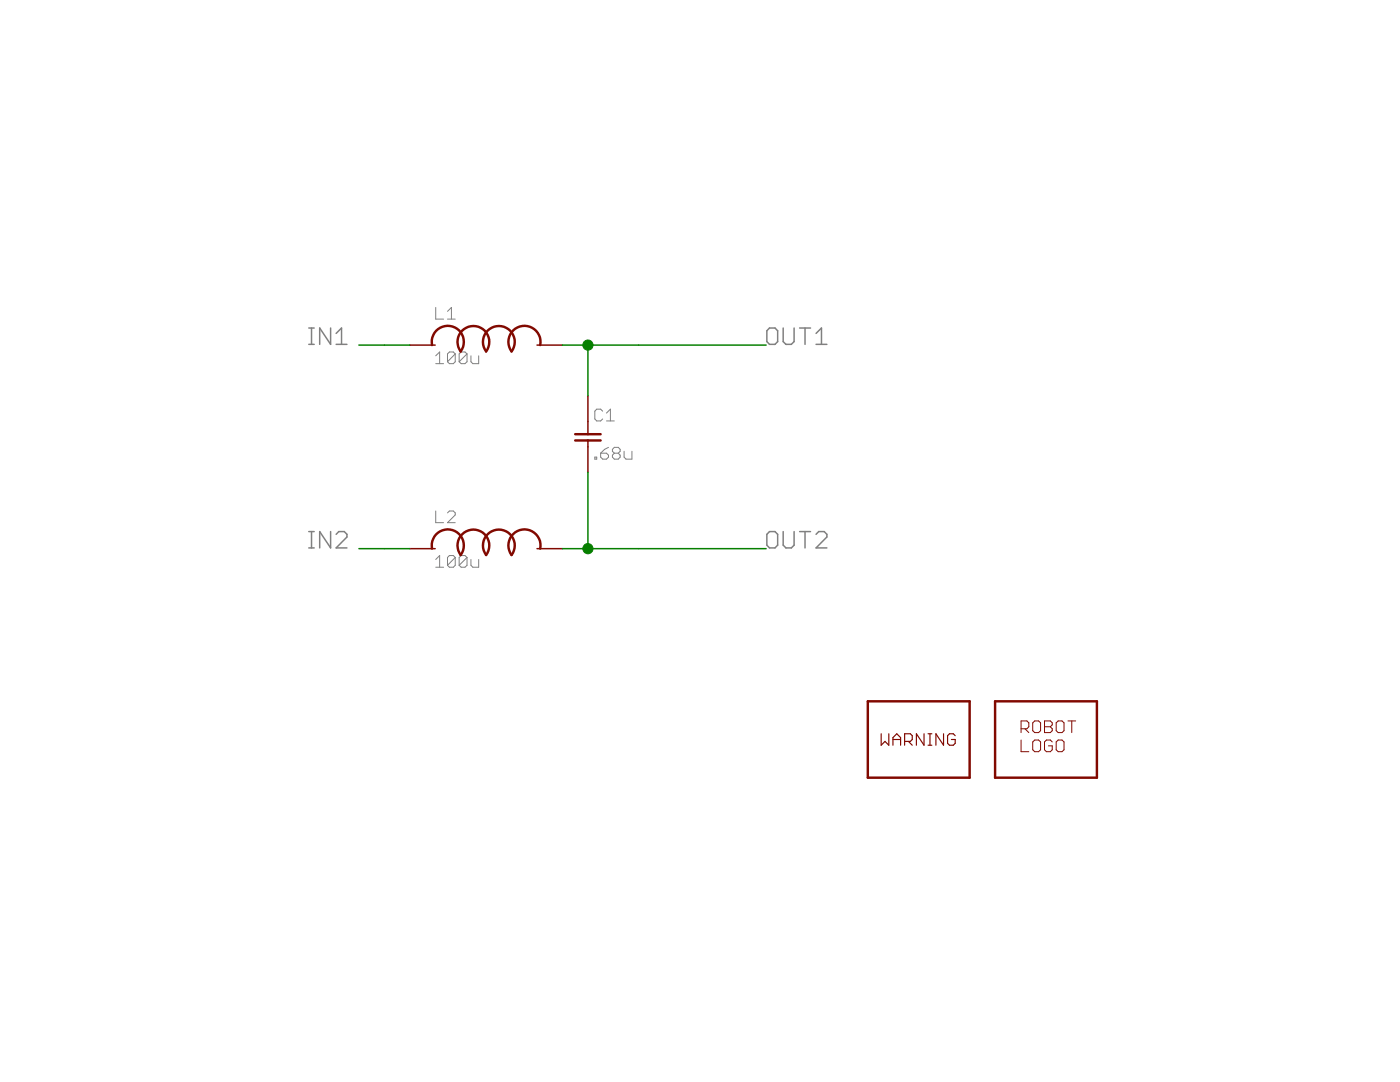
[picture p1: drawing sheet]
<?xml version="1.0" encoding="utf-8"?>
<!DOCTYPE eagle SYSTEM "eagle.dtd">
<eagle version="7.1.0">
<drawing>
<settings>
<setting alwaysvectorfont="yes"/>
<setting verticaltext="up"/>
</settings>
<grid distance="0.1" unitdist="inch" unit="inch" style="lines" multiple="1" display="no" altdistance="0.01" altunitdist="inch" altunit="inch"/>
<schematic xreflabel="%F%N/%S.%C%R" xrefpart="/%S.%C%R">
<libraries>
<library name="jaw">
<symbols>
<symbol name="L">
<pin name="P$1" x="-7.62" y="0" visible="off" length="short" direction="pas" swaplevel="1"/>
<pin name="P$2" x="7.62" y="0" visible="off" length="short" direction="pas" swaplevel="1" rot="R180"/>
<text x="-5.08" y="2.54" size="1.27" layer="95">&gt;NAME</text>
<text x="-5.08" y="-1.905" size="1.27" layer="96">&gt;VALUE</text>
<wire x1="-2.54" y1="-0.635" x2="0" y2="-0.635" width="0.254" layer="94" curve="-253.739795"/>
<wire x1="0" y1="-0.635" x2="2.54" y2="-0.635" width="0.254" layer="94" curve="-253.739795"/>
<wire x1="-2.54" y1="-0.635" x2="-5.3975" y2="0" width="0.254" layer="94" curve="228.17983"/>
<wire x1="2.54" y1="-0.635" x2="5.3975" y2="0" width="0.254" layer="94" curve="-228.17983"/>
</symbol>
<symbol name="C">
<pin name="P$1" x="0" y="5.08" visible="off" length="short" direction="pas" swaplevel="1" rot="R270"/>
<pin name="P$2" x="0" y="-2.54" visible="off" length="short" direction="pas" swaplevel="1" rot="R90"/>
<text x="0.635" y="2.54" size="1.27" layer="95">&gt;NAME</text>
<text x="0.635" y="-1.27" size="1.27" layer="96">&gt;VALUE</text>
<wire x1="1.27" y1="1.27" x2="0" y2="1.27" width="0.254" layer="94"/>
<wire x1="0" y1="1.27" x2="-1.27" y2="1.27" width="0.254" layer="94"/>
<wire x1="1.27" y1="0.635" x2="0" y2="0.635" width="0.254" layer="94"/>
<wire x1="0" y1="0.635" x2="-1.27" y2="0.635" width="0.254" layer="94"/>
<wire x1="0" y1="1.27" x2="0" y2="2.54" width="0.1524" layer="94"/>
<wire x1="0" y1="0.635" x2="0" y2="0" width="0.1524" layer="94"/>
</symbol>
<symbol name="ROBOTMAN-LOGO">
<text x="-2.54" y="0" size="1.27" layer="94">ROBOT
LOGO</text>
<wire x1="-5.08" y1="5.08" x2="-5.08" y2="-2.54" width="0.254" layer="94"/>
<wire x1="-5.08" y1="-2.54" x2="5.08" y2="-2.54" width="0.254" layer="94"/>
<wire x1="5.08" y1="-2.54" x2="5.08" y2="5.08" width="0.254" layer="94"/>
<wire x1="5.08" y1="5.08" x2="-5.08" y2="5.08" width="0.254" layer="94"/>
</symbol>
<symbol name="SYMBOL-WARNING">
<wire x1="-5.08" y1="2.54" x2="-5.08" y2="-5.08" width="0.254" layer="94"/>
<wire x1="-5.08" y1="-5.08" x2="5.08" y2="-5.08" width="0.254" layer="94"/>
<wire x1="5.08" y1="-5.08" x2="5.08" y2="2.54" width="0.254" layer="94"/>
<wire x1="5.08" y1="2.54" x2="-5.08" y2="2.54" width="0.254" layer="94"/>
<text x="-3.81" y="-1.905" size="1.27" layer="94" ratio="10">WARNING</text>
</symbol>
</symbols>
<devicesets>
<deviceset name="L" prefix="L" uservalue="yes">
<gates>
<gate name="G$1" symbol="L" x="0" y="0"/>
</gates>
<devices>
<device name="SMD0603" package="SMD0603">
<connects>
<connect gate="G$1" pin="P$1" pad="1"/>
<connect gate="G$1" pin="P$2" pad="2"/>
</connects>
<technologies>
<technology name=""/>
</technologies>
</device>
<device name="CMS3" package="CMS3">
<connects>
<connect gate="G$1" pin="P$1" pad="1"/>
<connect gate="G$1" pin="P$2" pad="2"/>
</connects>
<technologies>
<technology name=""/>
</technologies>
</device>
<device name="WEPD" package="WEPDSMD">
<connects>
<connect gate="G$1" pin="P$1" pad="1"/>
<connect gate="G$1" pin="P$2" pad="2"/>
</connects>
<technologies>
<technology name=""/>
</technologies>
</device>
<device name="1140" package="BOURNS1140">
<connects>
<connect gate="G$1" pin="P$1" pad="P$1"/>
<connect gate="G$1" pin="P$2" pad="P$2"/>
</connects>
<technologies>
<technology name=""/>
</technologies>
</device>
<device name="AIRD03" package="AIRD03">
<connects>
<connect gate="G$1" pin="P$1" pad="P$1"/>
<connect gate="G$1" pin="P$2" pad="P$2"/>
</connects>
<technologies>
<technology name=""/>
</technologies>
</device>
<device name="2303" package="BOURNS2303">
<connects>
<connect gate="G$1" pin="P$1" pad="P$1"/>
<connect gate="G$1" pin="P$2" pad="P$2"/>
</connects>
<technologies>
<technology name=""/>
</technologies>
</device>
<device name="2100" package="BOURNS2100">
<connects>
<connect gate="G$1" pin="P$1" pad="P$1"/>
<connect gate="G$1" pin="P$2" pad="P$2"/>
</connects>
<technologies>
<technology name=""/>
</technologies>
</device>
<device name="XAL10" package="XAL10">
<connects>
<connect gate="G$1" pin="P$1" pad="P$1"/>
<connect gate="G$1" pin="P$2" pad="P$2"/>
</connects>
<technologies>
<technology name=""/>
</technologies>
</device>
<device name="WEHCI" package="WEHCI">
<connects>
<connect gate="G$1" pin="P$1" pad="P$1"/>
<connect gate="G$1" pin="P$2" pad="P$2"/>
</connects>
<technologies>
<technology name=""/>
</technologies>
</device>
</devices>
</deviceset>
<deviceset name="C" prefix="C" uservalue="yes">
<gates>
<gate name="G$1" symbol="C" x="0" y="0"/>
</gates>
<devices>
<device name="0603" package="SMD0603">
<connects>
<connect gate="G$1" pin="P$1" pad="1"/>
<connect gate="G$1" pin="P$2" pad="2"/>
</connects>
<technologies>
<technology name=""/>
</technologies>
</device>
<device name="0805" package="SMD0805">
<connects>
<connect gate="G$1" pin="P$1" pad="1"/>
<connect gate="G$1" pin="P$2" pad="2"/>
</connects>
<technologies>
<technology name=""/>
</technologies>
</device>
<device name="1210" package="SMD1210">
<connects>
<connect gate="G$1" pin="P$1" pad="1"/>
<connect gate="G$1" pin="P$2" pad="2"/>
</connects>
<technologies>
<technology name=""/>
</technologies>
</device>
<device name="MKP1848S62010JY5F" package="MKP1848S62010JY5F">
<connects>
<connect gate="G$1" pin="P$1" pad="1A 1B"/>
<connect gate="G$1" pin="P$2" pad="2A 2B"/>
</connects>
<technologies>
<technology name=""/>
</technologies>
</device>
<device name="R46KI333000N1M" package="R46KI333000N1M">
<connects>
<connect gate="G$1" pin="P$1" pad="P$1"/>
<connect gate="G$1" pin="P$2" pad="P$2"/>
</connects>
<technologies>
<technology name=""/>
</technologies>
</device>
<device name="2220" package="SMD2220">
<connects>
<connect gate="G$1" pin="P$1" pad="P$1"/>
<connect gate="G$1" pin="P$2" pad="P$2"/>
</connects>
<technologies>
<technology name=""/>
</technologies>
</device>
<device name="R46KI36804P1M" package="R46KI36804P1M">
<connects>
<connect gate="G$1" pin="P$1" pad="P$1"/>
<connect gate="G$1" pin="P$2" pad="P$2"/>
</connects>
<technologies>
<technology name=""/>
</technologies>
</device>
</devices>
</deviceset>
<deviceset name="ROBOTMAN-LOGO">
<gates>
<gate name="G$1" symbol="ROBOTMAN-LOGO" x="0" y="0"/>
</gates>
<devices>
<device name="" package="ROBOTMAN-LOGO">
<technologies>
<technology name=""/>
</technologies>
</device>
</devices>
</deviceset>
<deviceset name="SYMBOL-WARNING">
<gates>
<gate name="G$1" symbol="SYMBOL-WARNING" x="0" y="2.54"/>
</gates>
<devices>
<device name="" package="SYMBOL-WARNING">
<technologies>
<technology name=""/>
</technologies>
</device>
</devices>
</deviceset>
</devicesets>
</library>
</libraries>
<attributes>
</attributes>
<variantdefs>
</variantdefs>
<classes>
<class number="0" name="default" width="0" drill="0">
</class>
</classes>
<parts>
<part name="L1" library="jaw" deviceset="L" device="AIRD03" value="100u"/>
<part name="L2" library="jaw" deviceset="L" device="AIRD03" value="100u"/>
<part name="C1" library="jaw" deviceset="C" device="R46KI36804P1M" value=".68u"/>
<part name="U$1" library="jaw" deviceset="ROBOTMAN-LOGO" device=""/>
<part name="U$2" library="jaw" deviceset="SYMBOL-WARNING" device=""/>
</parts>
<sheets>
<sheet>
<plain>
</plain>
<instances>
<instance part="L1" gate="G$1" x="66.04" y="68.58"/>
<instance part="L2" gate="G$1" x="66.04" y="48.26"/>
<instance part="C1" gate="G$1" x="76.2" y="58.42"/>
<instance part="U$1" gate="G$1" x="121.92" y="27.94"/>
<instance part="U$2" gate="G$1" x="109.22" y="30.48"/>
</instances>
<busses>
</busses>
<nets>
<net name="IN1" class="0">
<segment>
<pinref part="L1" gate="G$1" pin="P$1"/>
<wire x1="53.34" y1="68.58" x2="55.88" y2="68.58" width="0.1524" layer="91"/>
<wire x1="55.88" y1="68.58" x2="58.42" y2="68.58" width="0.1524" layer="91"/>
<label x="48.26" y="68.58" size="1.778" layer="95"/>
</segment>
</net>
<net name="OUT1" class="0">
<segment>
<pinref part="L1" gate="G$1" pin="P$2"/>
<wire x1="73.66" y1="68.58" x2="76.2" y2="68.58" width="0.1524" layer="91"/>
<pinref part="C1" gate="G$1" pin="P$1"/>
<wire x1="76.2" y1="68.58" x2="81.28" y2="68.58" width="0.1524" layer="91"/>
<wire x1="81.28" y1="68.58" x2="93.98" y2="68.58" width="0.1524" layer="91"/>
<wire x1="76.2" y1="63.5" x2="76.2" y2="68.58" width="0.1524" layer="91"/>
<junction x="76.2" y="68.58"/>
<label x="93.98" y="68.58" size="1.778" layer="95"/>
</segment>
</net>
<net name="IN2" class="0">
<segment>
<pinref part="L2" gate="G$1" pin="P$1"/>
<wire x1="53.34" y1="48.26" x2="55.88" y2="48.26" width="0.1524" layer="91"/>
<wire x1="55.88" y1="48.26" x2="58.42" y2="48.26" width="0.1524" layer="91"/>
<label x="48.26" y="48.26" size="1.778" layer="95"/>
</segment>
</net>
<net name="OUT2" class="0">
<segment>
<pinref part="L2" gate="G$1" pin="P$2"/>
<wire x1="73.66" y1="48.26" x2="76.2" y2="48.26" width="0.1524" layer="91"/>
<pinref part="C1" gate="G$1" pin="P$2"/>
<wire x1="76.2" y1="48.26" x2="81.28" y2="48.26" width="0.1524" layer="91"/>
<wire x1="81.28" y1="48.26" x2="93.98" y2="48.26" width="0.1524" layer="91"/>
<wire x1="76.2" y1="55.88" x2="76.2" y2="48.26" width="0.1524" layer="91"/>
<junction x="76.2" y="48.26"/>
<label x="93.98" y="48.26" size="1.778" layer="95"/>
</segment>
</net>
</nets>
</sheet>
</sheets>
</schematic>
</drawing>
<compatibility>
<note version="6.3" minversion="6.2.2" severity="warning">
Since Version 6.2.2 text objects can contain more than one line,
which will not be processed correctly with this version.
</note>
</compatibility>
</eagle>
